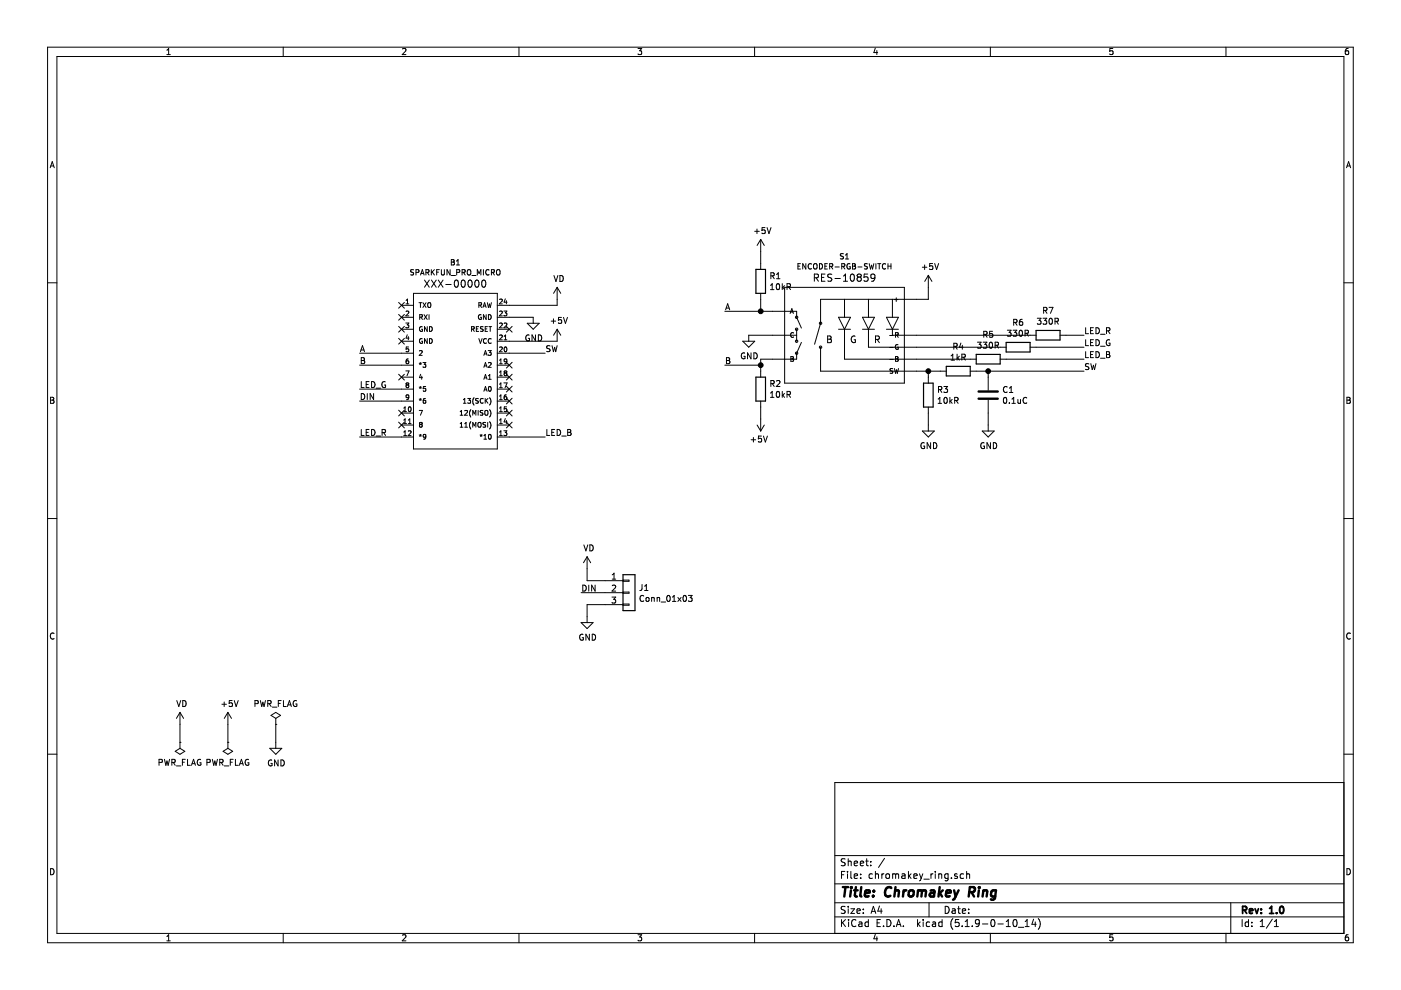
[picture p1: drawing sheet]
EESchema Schematic File Version 4
EELAYER 30 0
EELAYER END
$Descr A4 11693 8268
encoding utf-8
Sheet 1 1
Title "Chromakey Ring"
Date ""
Rev "1.0"
Comp ""
Comment1 ""
Comment2 ""
Comment3 ""
Comment4 ""
$EndDescr
$Comp
L SparkFun-Boards:SPARKFUN_PRO_MICRO B1
U 1 1
P 3800 3100
F 0 "B1" H 3800 4010 45  0000 C CNN
F 1 "SPARKFUN_PRO_MICRO" H 3800 3926 45  0000 C CNN
F 2 "Boards:SPARKFUN_PRO_MICRO" H 3800 3900 20  0001 C CNN
F 3 "" H 3800 3100 50  0001 C CNN
F 4 "XXX-00000" H 3800 3831 60  0000 C CNN "Field4"
	1    3800 3100
	1    0    0    -1  
$EndComp
$Comp
L Connector_Generic:Conn_01x03 J1
U 1 1
P 5250 4950
F 0 "J1" H 5330 4992 50  0000 L CNN
F 1 "Conn_01x03" H 5330 4901 50  0000 L CNN
F 2 "Connectors:1X03_LONGPADS" H 5250 4950 50  0001 C CNN
F 3 "~" H 5250 4950 50  0001 C CNN
	1    5250 4950
	1    0    0    -1  
$EndComp
$Comp
L Device:R R1
U 1 1
P 6350 2350
F 0 "R1" H 6420 2396 50  0000 L CNN
F 1 "10kR" H 6420 2305 50  0000 L CNN
F 2 "Resistors_THT:R_Axial_DIN0204_L3.6mm_D1.6mm_P7.62mm_Horizontal" V 6280 2350 50  0001 C CNN
F 3 "~" H 6350 2350 50  0001 C CNN
	1    6350 2350
	1    0    0    -1  
$EndComp
$Comp
L Device:R R2
U 1 1
P 6350 3250
F 0 "R2" H 6420 3296 50  0000 L CNN
F 1 "10kR" H 6420 3205 50  0000 L CNN
F 2 "Resistors_THT:R_Axial_DIN0204_L3.6mm_D1.6mm_P7.62mm_Horizontal" V 6280 3250 50  0001 C CNN
F 3 "~" H 6350 3250 50  0001 C CNN
	1    6350 3250
	1    0    0    -1  
$EndComp
$Comp
L Device:R R7
U 1 1
P 8750 2800
F 0 "R7" V 8543 2800 50  0000 C CNN
F 1 "330R" V 8634 2800 50  0000 C CNN
F 2 "Resistors_THT:R_Axial_DIN0204_L3.6mm_D1.6mm_P7.62mm_Horizontal" V 8680 2800 50  0001 C CNN
F 3 "~" H 8750 2800 50  0001 C CNN
	1    8750 2800
	0    1    1    0   
$EndComp
$Comp
L Device:R R6
U 1 1
P 8500 2900
F 0 "R6" V 8293 2900 50  0000 C CNN
F 1 "330R" V 8384 2900 50  0000 C CNN
F 2 "Resistors_THT:R_Axial_DIN0204_L3.6mm_D1.6mm_P7.62mm_Horizontal" V 8430 2900 50  0001 C CNN
F 3 "~" H 8500 2900 50  0001 C CNN
	1    8500 2900
	0    1    1    0   
$EndComp
$Comp
L Device:R R5
U 1 1
P 8250 3000
F 0 "R5" V 8043 3000 50  0000 C CNN
F 1 "330R" V 8134 3000 50  0000 C CNN
F 2 "Resistors_THT:R_Axial_DIN0204_L3.6mm_D1.6mm_P7.62mm_Horizontal" V 8180 3000 50  0001 C CNN
F 3 "~" H 8250 3000 50  0001 C CNN
	1    8250 3000
	0    1    1    0   
$EndComp
$Comp
L Device:R R4
U 1 1
P 8000 3100
F 0 "R4" V 7793 3100 50  0000 C CNN
F 1 "1kR" V 7884 3100 50  0000 C CNN
F 2 "Resistors_THT:R_Axial_DIN0204_L3.6mm_D1.6mm_P7.62mm_Horizontal" V 7930 3100 50  0001 C CNN
F 3 "~" H 8000 3100 50  0001 C CNN
	1    8000 3100
	0    1    1    0   
$EndComp
$Comp
L Device:R R3
U 1 1
P 7750 3300
F 0 "R3" H 7820 3346 50  0000 L CNN
F 1 "10kR" H 7820 3255 50  0000 L CNN
F 2 "Resistors_THT:R_Axial_DIN0204_L3.6mm_D1.6mm_P7.62mm_Horizontal" V 7680 3300 50  0001 C CNN
F 3 "~" H 7750 3300 50  0001 C CNN
	1    7750 3300
	1    0    0    -1  
$EndComp
$Comp
L Device:C C1
U 1 1
P 8250 3300
F 0 "C1" H 8365 3346 50  0000 L CNN
F 1 "0.1uC" H 8365 3255 50  0000 L CNN
F 2 "Capacitors:CAP-PTH-2.54" H 8288 3150 50  0001 C CNN
F 3 "~" H 8250 3300 50  0001 C CNN
	1    8250 3300
	1    0    0    -1  
$EndComp
$Comp
L SparkFun-Switches:ENCODER-RGB-SWITCH S1
U 1 1
P 7050 2800
F 0 "S1" H 7050 3460 45  0000 C CNN
F 1 "ENCODER-RGB-SWITCH" H 7050 3376 45  0000 C CNN
F 2 "Switches:ENCODER_LED_3" H 7050 3350 20  0001 C CNN
F 3 "" H 7050 2800 50  0001 C CNN
F 4 "RES-10859" H 7050 3281 60  0000 C CNN "Field4"
	1    7050 2800
	1    0    0    -1  
$EndComp
$Comp
L power:+5V #PWR06
U 1 1
P 4650 2850
F 0 "#PWR06" H 4650 2700 50  0001 C CNN
F 1 "+5V" H 4665 3023 50  0000 C CNN
F 2 "" H 4650 2850 50  0001 C CNN
F 3 "" H 4650 2850 50  0001 C CNN
	1    4650 2850
	1    0    0    -1  
$EndComp
$Comp
L power:GND #PWR04
U 1 1
P 4450 2650
F 0 "#PWR04" H 4450 2400 50  0001 C CNN
F 1 "GND" H 4455 2477 50  0000 C CNN
F 2 "" H 4450 2650 50  0001 C CNN
F 3 "" H 4450 2650 50  0001 C CNN
	1    4450 2650
	1    0    0    -1  
$EndComp
$Comp
L power:VD #PWR05
U 1 1
P 4650 2500
F 0 "#PWR05" H 4650 2350 50  0001 C CNN
F 1 "VD" H 4665 2673 50  0000 C CNN
F 2 "" H 4650 2500 50  0001 C CNN
F 3 "" H 4650 2500 50  0001 C CNN
	1    4650 2500
	1    0    0    -1  
$EndComp
Wire Wire Line
	4250 2550 4650 2550
Wire Wire Line
	4650 2550 4650 2500
Wire Wire Line
	4250 2650 4450 2650
Wire Wire Line
	4250 2850 4650 2850
$Comp
L power:VD #PWR07
U 1 1
P 4900 4750
F 0 "#PWR07" H 4900 4600 50  0001 C CNN
F 1 "VD" H 4915 4923 50  0000 C CNN
F 2 "" H 4900 4750 50  0001 C CNN
F 3 "" H 4900 4750 50  0001 C CNN
	1    4900 4750
	1    0    0    -1  
$EndComp
$Comp
L power:GND #PWR08
U 1 1
P 4900 5150
F 0 "#PWR08" H 4900 4900 50  0001 C CNN
F 1 "GND" H 4905 4977 50  0000 C CNN
F 2 "" H 4900 5150 50  0001 C CNN
F 3 "" H 4900 5150 50  0001 C CNN
	1    4900 5150
	1    0    0    -1  
$EndComp
Wire Wire Line
	5050 4850 4900 4850
Wire Wire Line
	4900 4850 4900 4750
Wire Wire Line
	5050 5050 4900 5050
Wire Wire Line
	4900 5050 4900 5150
Wire Wire Line
	5050 4950 4850 4950
Text Label 4850 4950 0    50   ~ 0
DIN
Wire Wire Line
	3350 3350 3000 3350
Text Label 3000 3350 0    50   ~ 0
DIN
$Comp
L power:GND #PWR09
U 1 1
P 6250 2800
F 0 "#PWR09" H 6250 2550 50  0001 C CNN
F 1 "GND" H 6255 2627 50  0000 C CNN
F 2 "" H 6250 2800 50  0001 C CNN
F 3 "" H 6250 2800 50  0001 C CNN
	1    6250 2800
	1    0    0    -1  
$EndComp
$Comp
L power:+5V #PWR010
U 1 1
P 6350 2100
F 0 "#PWR010" H 6350 1950 50  0001 C CNN
F 1 "+5V" H 6365 2273 50  0000 C CNN
F 2 "" H 6350 2100 50  0001 C CNN
F 3 "" H 6350 2100 50  0001 C CNN
	1    6350 2100
	1    0    0    -1  
$EndComp
$Comp
L power:+5V #PWR011
U 1 1
P 6350 3500
F 0 "#PWR011" H 6350 3350 50  0001 C CNN
F 1 "+5V" H 6365 3673 50  0000 C CNN
F 2 "" H 6350 3500 50  0001 C CNN
F 3 "" H 6350 3500 50  0001 C CNN
	1    6350 3500
	-1   0    0    1   
$EndComp
Wire Wire Line
	6350 2100 6350 2200
Wire Wire Line
	6350 2500 6350 2600
Wire Wire Line
	6350 2600 6450 2600
Wire Wire Line
	6350 2600 6050 2600
Connection ~ 6350 2600
Wire Wire Line
	6250 2800 6450 2800
Wire Wire Line
	6450 3000 6350 3000
Wire Wire Line
	6350 3000 6350 3050
Wire Wire Line
	6350 3400 6350 3500
Wire Wire Line
	6350 3050 6050 3050
Connection ~ 6350 3050
Wire Wire Line
	6350 3050 6350 3100
Text Label 6050 2600 0    50   ~ 0
A
Text Label 6050 3050 0    50   ~ 0
B
Wire Wire Line
	3350 2950 3000 2950
Wire Wire Line
	3350 3050 3000 3050
Text Label 3000 2950 0    50   ~ 0
A
Text Label 3000 3050 0    50   ~ 0
B
$Comp
L power:+5V #PWR012
U 1 1
P 7750 2400
F 0 "#PWR012" H 7750 2250 50  0001 C CNN
F 1 "+5V" H 7765 2573 50  0000 C CNN
F 2 "" H 7750 2400 50  0001 C CNN
F 3 "" H 7750 2400 50  0001 C CNN
	1    7750 2400
	1    0    0    -1  
$EndComp
Wire Wire Line
	7650 2500 7750 2500
Wire Wire Line
	7750 2500 7750 2400
$Comp
L power:GND #PWR013
U 1 1
P 7750 3550
F 0 "#PWR013" H 7750 3300 50  0001 C CNN
F 1 "GND" H 7755 3377 50  0000 C CNN
F 2 "" H 7750 3550 50  0001 C CNN
F 3 "" H 7750 3550 50  0001 C CNN
	1    7750 3550
	1    0    0    -1  
$EndComp
Wire Wire Line
	7650 2800 8600 2800
Wire Wire Line
	8900 2800 9050 2800
Wire Wire Line
	7650 2900 8350 2900
Wire Wire Line
	8650 2900 9050 2900
Wire Wire Line
	7650 3000 8100 3000
Wire Wire Line
	8400 3000 9050 3000
Wire Wire Line
	7650 3100 7750 3100
Wire Wire Line
	7750 3150 7750 3100
Connection ~ 7750 3100
Wire Wire Line
	7750 3100 7850 3100
Wire Wire Line
	8150 3100 8250 3100
Wire Wire Line
	8250 3150 8250 3100
Connection ~ 8250 3100
Wire Wire Line
	8250 3100 9050 3100
Wire Wire Line
	7750 3450 7750 3550
$Comp
L power:GND #PWR014
U 1 1
P 8250 3550
F 0 "#PWR014" H 8250 3300 50  0001 C CNN
F 1 "GND" H 8255 3377 50  0000 C CNN
F 2 "" H 8250 3550 50  0001 C CNN
F 3 "" H 8250 3550 50  0001 C CNN
	1    8250 3550
	1    0    0    -1  
$EndComp
Wire Wire Line
	8250 3450 8250 3550
Wire Wire Line
	3350 3250 3000 3250
Wire Wire Line
	3350 3650 3000 3650
Wire Wire Line
	4250 3650 4550 3650
Text Label 9050 2800 0    50   ~ 0
LED_R
Text Label 9050 2900 0    50   ~ 0
LED_G
Text Label 9050 3000 0    50   ~ 0
LED_B
Text Label 9050 3100 0    50   ~ 0
SW
Text Label 3000 3250 0    50   ~ 0
LED_G
Text Label 3000 3650 0    50   ~ 0
LED_R
Text Label 4550 3650 0    50   ~ 0
LED_B
NoConn ~ 4250 2750
NoConn ~ 4250 3050
NoConn ~ 4250 3150
NoConn ~ 4250 3250
NoConn ~ 4250 3350
NoConn ~ 4250 3450
NoConn ~ 4250 3550
NoConn ~ 3350 3550
NoConn ~ 3350 3450
NoConn ~ 3350 2850
NoConn ~ 3350 2750
NoConn ~ 3350 2650
NoConn ~ 3350 2550
$Comp
L power:PWR_FLAG #FLG01
U 1 1
P 1500 6200
F 0 "#FLG01" H 1500 6275 50  0001 C CNN
F 1 "PWR_FLAG" H 1500 6373 50  0000 C CNN
F 2 "" H 1500 6200 50  0001 C CNN
F 3 "~" H 1500 6200 50  0001 C CNN
	1    1500 6200
	-1   0    0    1   
$EndComp
$Comp
L power:PWR_FLAG #FLG02
U 1 1
P 1900 6200
F 0 "#FLG02" H 1900 6275 50  0001 C CNN
F 1 "PWR_FLAG" H 1900 6373 50  0000 C CNN
F 2 "" H 1900 6200 50  0001 C CNN
F 3 "~" H 1900 6200 50  0001 C CNN
	1    1900 6200
	-1   0    0    1   
$EndComp
$Comp
L power:PWR_FLAG #FLG03
U 1 1
P 2300 6050
F 0 "#FLG03" H 2300 6125 50  0001 C CNN
F 1 "PWR_FLAG" H 2300 6223 50  0000 C CNN
F 2 "" H 2300 6050 50  0001 C CNN
F 3 "~" H 2300 6050 50  0001 C CNN
	1    2300 6050
	1    0    0    -1  
$EndComp
$Comp
L power:VD #PWR01
U 1 1
P 1500 6050
F 0 "#PWR01" H 1500 5900 50  0001 C CNN
F 1 "VD" H 1515 6223 50  0000 C CNN
F 2 "" H 1500 6050 50  0001 C CNN
F 3 "" H 1500 6050 50  0001 C CNN
	1    1500 6050
	1    0    0    -1  
$EndComp
$Comp
L power:+5V #PWR02
U 1 1
P 1900 6050
F 0 "#PWR02" H 1900 5900 50  0001 C CNN
F 1 "+5V" H 1915 6223 50  0000 C CNN
F 2 "" H 1900 6050 50  0001 C CNN
F 3 "" H 1900 6050 50  0001 C CNN
	1    1900 6050
	1    0    0    -1  
$EndComp
$Comp
L power:GND #PWR03
U 1 1
P 2300 6200
F 0 "#PWR03" H 2300 5950 50  0001 C CNN
F 1 "GND" H 2305 6027 50  0000 C CNN
F 2 "" H 2300 6200 50  0001 C CNN
F 3 "" H 2300 6200 50  0001 C CNN
	1    2300 6200
	1    0    0    -1  
$EndComp
Wire Wire Line
	1500 6050 1500 6200
Wire Wire Line
	1900 6050 1900 6200
Wire Wire Line
	2300 6050 2300 6200
Wire Wire Line
	4250 2950 4550 2950
Text Label 4550 2950 0    50   ~ 0
SW
NoConn ~ 3350 3150
$EndSCHEMATC
